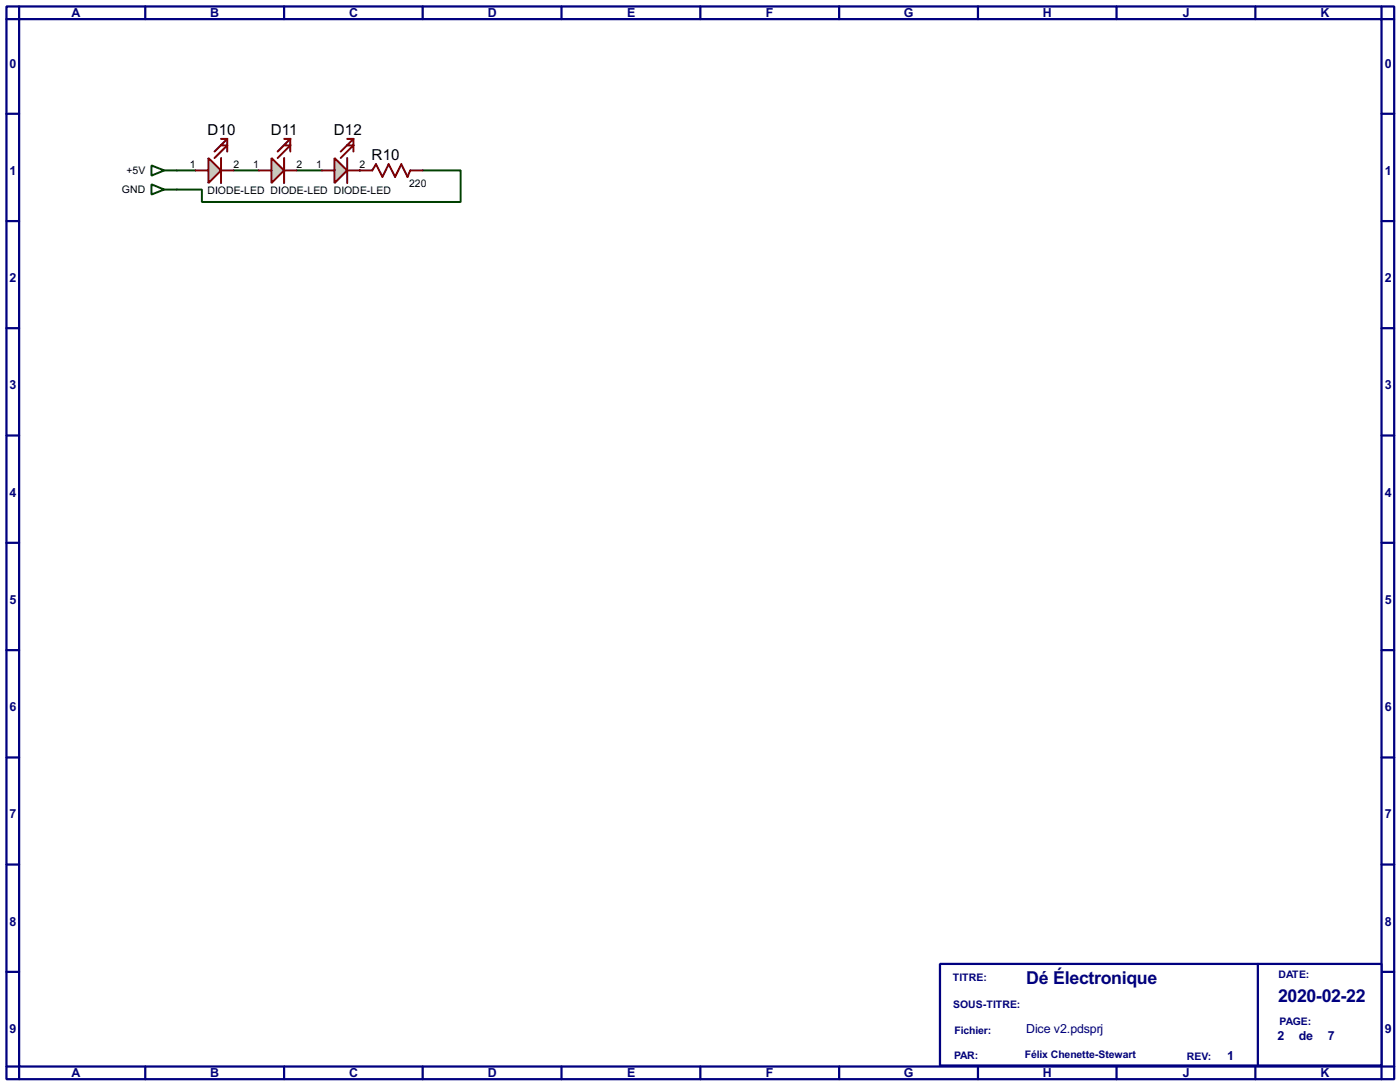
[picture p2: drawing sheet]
<svg xmlns="http://www.w3.org/2000/svg" width="282mm" height="218mm" viewBox="0 0 282 218" stroke-linecap="round" stroke-linejoin="round" font-family="sans-serif">
<g fill="none" stroke="#000080" stroke-width=".45">
<path d="M1.3 1.3h279.4v215.9h-279.4zM3.9 3.9h274.3v210.8h-274.3zM3.9 1.3v2.6h-2.6M29.3 1.3v2.6M57.2 1.3v2.6M85.1 1.3v2.6M113.1 1.3v2.6M141 1.3v2.6M169 1.3v2.6M196.9 1.3v2.6M224.8 1.3v2.6M252.8 1.3v2.6"/>
<path d="M278.2 1.3v2.6h2.5M1.3 22.9h2.6M278.2 22.9h2.5M1.3 44.5h2.6M278.2 44.5h2.5M1.3 66.1h2.6M278.2 66.1h2.5M1.3 87.7h2.6M278.2 87.7h2.5M1.3 109.3h2.6M278.2 109.3h2.5M1.3 130.9h2.6"/>
<path d="M278.2 130.9h2.5M1.3 152.5h2.6M278.2 152.5h2.5M1.3 174h2.6M278.2 174h2.5M1.3 195.6h2.6M278.2 195.6h2.5M1.3 214.7h2.6v2.5M29.3 214.7v2.5M57.2 214.7v2.5M85.1 214.7v2.5M113.1 214.7v2.5"/>
<path d="M141 214.7v2.5M169 214.7v2.5M196.9 214.7v2.5M224.8 214.7v2.5M252.8 214.7v2.5M280.7 214.7h-2.5v2.5"/>
</g>
<path d="M189.3 194h88.9v20.5h-88.9z" fill="#fff" stroke="#000080" stroke-width=".45"/>
<path d="M253.3 194v20.5" fill="none" stroke="#000080" stroke-width=".45"/>
<path d="M47 34.3h5.1M59.7 34.3h5.1" fill="none" stroke="#004000" stroke-width=".4"/>
<circle cx="72.4" cy="34.3" r=".2" fill="#004000"/>
<path d="M35.6 34.3h3.8M85.1 34.3h7.7v6.4h-52.1v-2.5h-5.1" fill="none" stroke="#004000" stroke-width=".4"/>
<path d="M72.4 34.3h2.6l.7-1.2 1.3 2.5 1.3-2.5 1.3 2.5 1.2-2.5 1.3 2.5 .5-1.3h2.5" fill="none" stroke="#800000" stroke-width=".4"/>
<path d="M54.7 31.8l2.5 2.5-2.5 2.6z" fill="#c8c8aa" stroke="#800000" stroke-width=".4"/>
<path d="M52.1 34.3h2.6M57.2 31.8v5.1M57.2 29.3h1.3l-2.6 2.5M57.2 28h1.3M57.2 34.3h2.5M58.5 28l-2.6 2.5M58.5 28v2.5" fill="none" stroke="#800000" stroke-width=".4"/>
<path d="M42 31.8l2.5 2.5-2.5 2.6z" fill="#c8c8aa" stroke="#800000" stroke-width=".4"/>
<path d="M39.4 34.3h2.6M44.5 31.8v5.1M44.5 29.3h1.3l-2.6 2.5M44.5 28h1.3M44.5 34.3h2.5M45.8 28l-2.6 2.5M45.8 28v2.5" fill="none" stroke="#800000" stroke-width=".4"/>
<path d="M67.4 31.8l2.5 2.5-2.5 2.6z" fill="#c8c8aa" stroke="#800000" stroke-width=".4"/>
<path d="M64.8 34.3h2.6M69.9 31.8v5.1M69.9 29.3h1.3l-2.6 2.5M69.9 28h1.3M69.9 34.3h2.5M71.2 28l-2.6 2.5M71.2 28v2.5" fill="none" stroke="#800000" stroke-width=".4"/>
<path d="M30.5 33.3l2.6 1-2.6 1.1zM30.5 37.1l2.6 1.1-2.6 1zM33.1 34.3h2.5M33.1 38.2h2.5" fill="none" stroke="#004000" stroke-width=".4"/>
<g font-size="4" fill="#000080">
<text x="206.6" y="198">Dé Électronique</text>
<text x="257.4" y="201.7">2020-02-22</text>
</g>
<g font-size="3.4">
<text x="41.8" y="27.2">D10</text>
<text x="54.5" y="27.2">D11</text>
<text x="67.2" y="27.2">D12</text>
<text x="74.8" y="32.3">R10</text>
</g>
<g font-size="2.8" fill="#000080">
<text x="14.4" y="3.4">A</text>
<text x="42.3" y="3.4">B</text>
<text x="70.3" y="3.4">C</text>
<text x="98.2" y="3.4">D</text>
<text x="126.2" y="3.4">E</text>
<text x="154.2" y="3.4">F</text>
<text x="181.9" y="3.4">G</text>
<text x="210" y="3.4">H</text>
<text x="238.1" y="3.4">J</text>
<text x="265.9" y="3.4">K</text>
<text x="1.9" y="13.6">0</text>
<text x="278.8" y="13.6">0</text>
<text x="1.9" y="35.2">1</text>
<text x="278.8" y="35.2">1</text>
<text x="1.9" y="56.8">2</text>
<text x="278.8" y="56.8">2</text>
<text x="1.9" y="78.3">3</text>
<text x="278.8" y="78.3">3</text>
<text x="1.9" y="100">4</text>
<text x="278.8" y="100">4</text>
<text x="1.9" y="121.6">5</text>
<text x="278.8" y="121.6">5</text>
<text x="1.9" y="143.1">6</text>
<text x="278.8" y="143.1">6</text>
<text x="1.9" y="164.7">7</text>
<text x="278.8" y="164.7">7</text>
<text x="1.9" y="186.3">8</text>
<text x="278.8" y="186.3">8</text>
<text x="1.9" y="207.9">9</text>
<text x="206.6" y="208">Dice v2.pdsprj</text>
<text x="257.2" y="209.4">2</text>
<text x="261.5" y="209.4">de</text>
<text x="267.4" y="209.4">7</text>
<text x="278.8" y="207.9">9</text>
<text x="247.1" y="213.4">1</text>
<text x="14.4" y="216.8">A</text>
<text x="42.3" y="216.8">B</text>
<text x="70.3" y="216.8">C</text>
<text x="98.2" y="216.8">D</text>
<text x="126.2" y="216.8">E</text>
<text x="154.2" y="216.8">F</text>
<text x="181.9" y="216.8">G</text>
<text x="210" y="216.8">H</text>
<text x="238.1" y="216.8">J</text>
<text x="265.9" y="216.8">K</text>
</g>
<g font-size="2.4">
<text x="25.5" y="35">+5V</text>
<text x="38.3" y="33.9">1</text>
<text x="47" y="33.9">2</text>
<text x="51" y="33.9">1</text>
<text x="59.7" y="33.9">2</text>
<text x="63.7" y="33.9">1</text>
<text x="72.4" y="33.9">2</text>
<text x="24.5" y="38.8">GND</text>
<text x="41.8" y="39">DIODE-LED DIODE-LED DIODE-LED</text>
<text x="82.4" y="37.7">220</text>
</g>
<g font-size="2.4" fill="#000080">
<text x="191.8" y="197.5">TITRE:</text>
<text x="257.4" y="196.9">DATE:</text>
<text x="191.9" y="202.8">SOUS-TITRE:</text>
<text x="192.2" y="208.2">Fichier:</text>
<text x="257.6" y="206.3">PAGE:</text>
<text x="192.1" y="213.2">PAR:</text>
<text x="206.3" y="213">Félix Chenette-Stewart</text>
<text x="238.9" y="213.3">REV:</text>
</g>
</svg>
